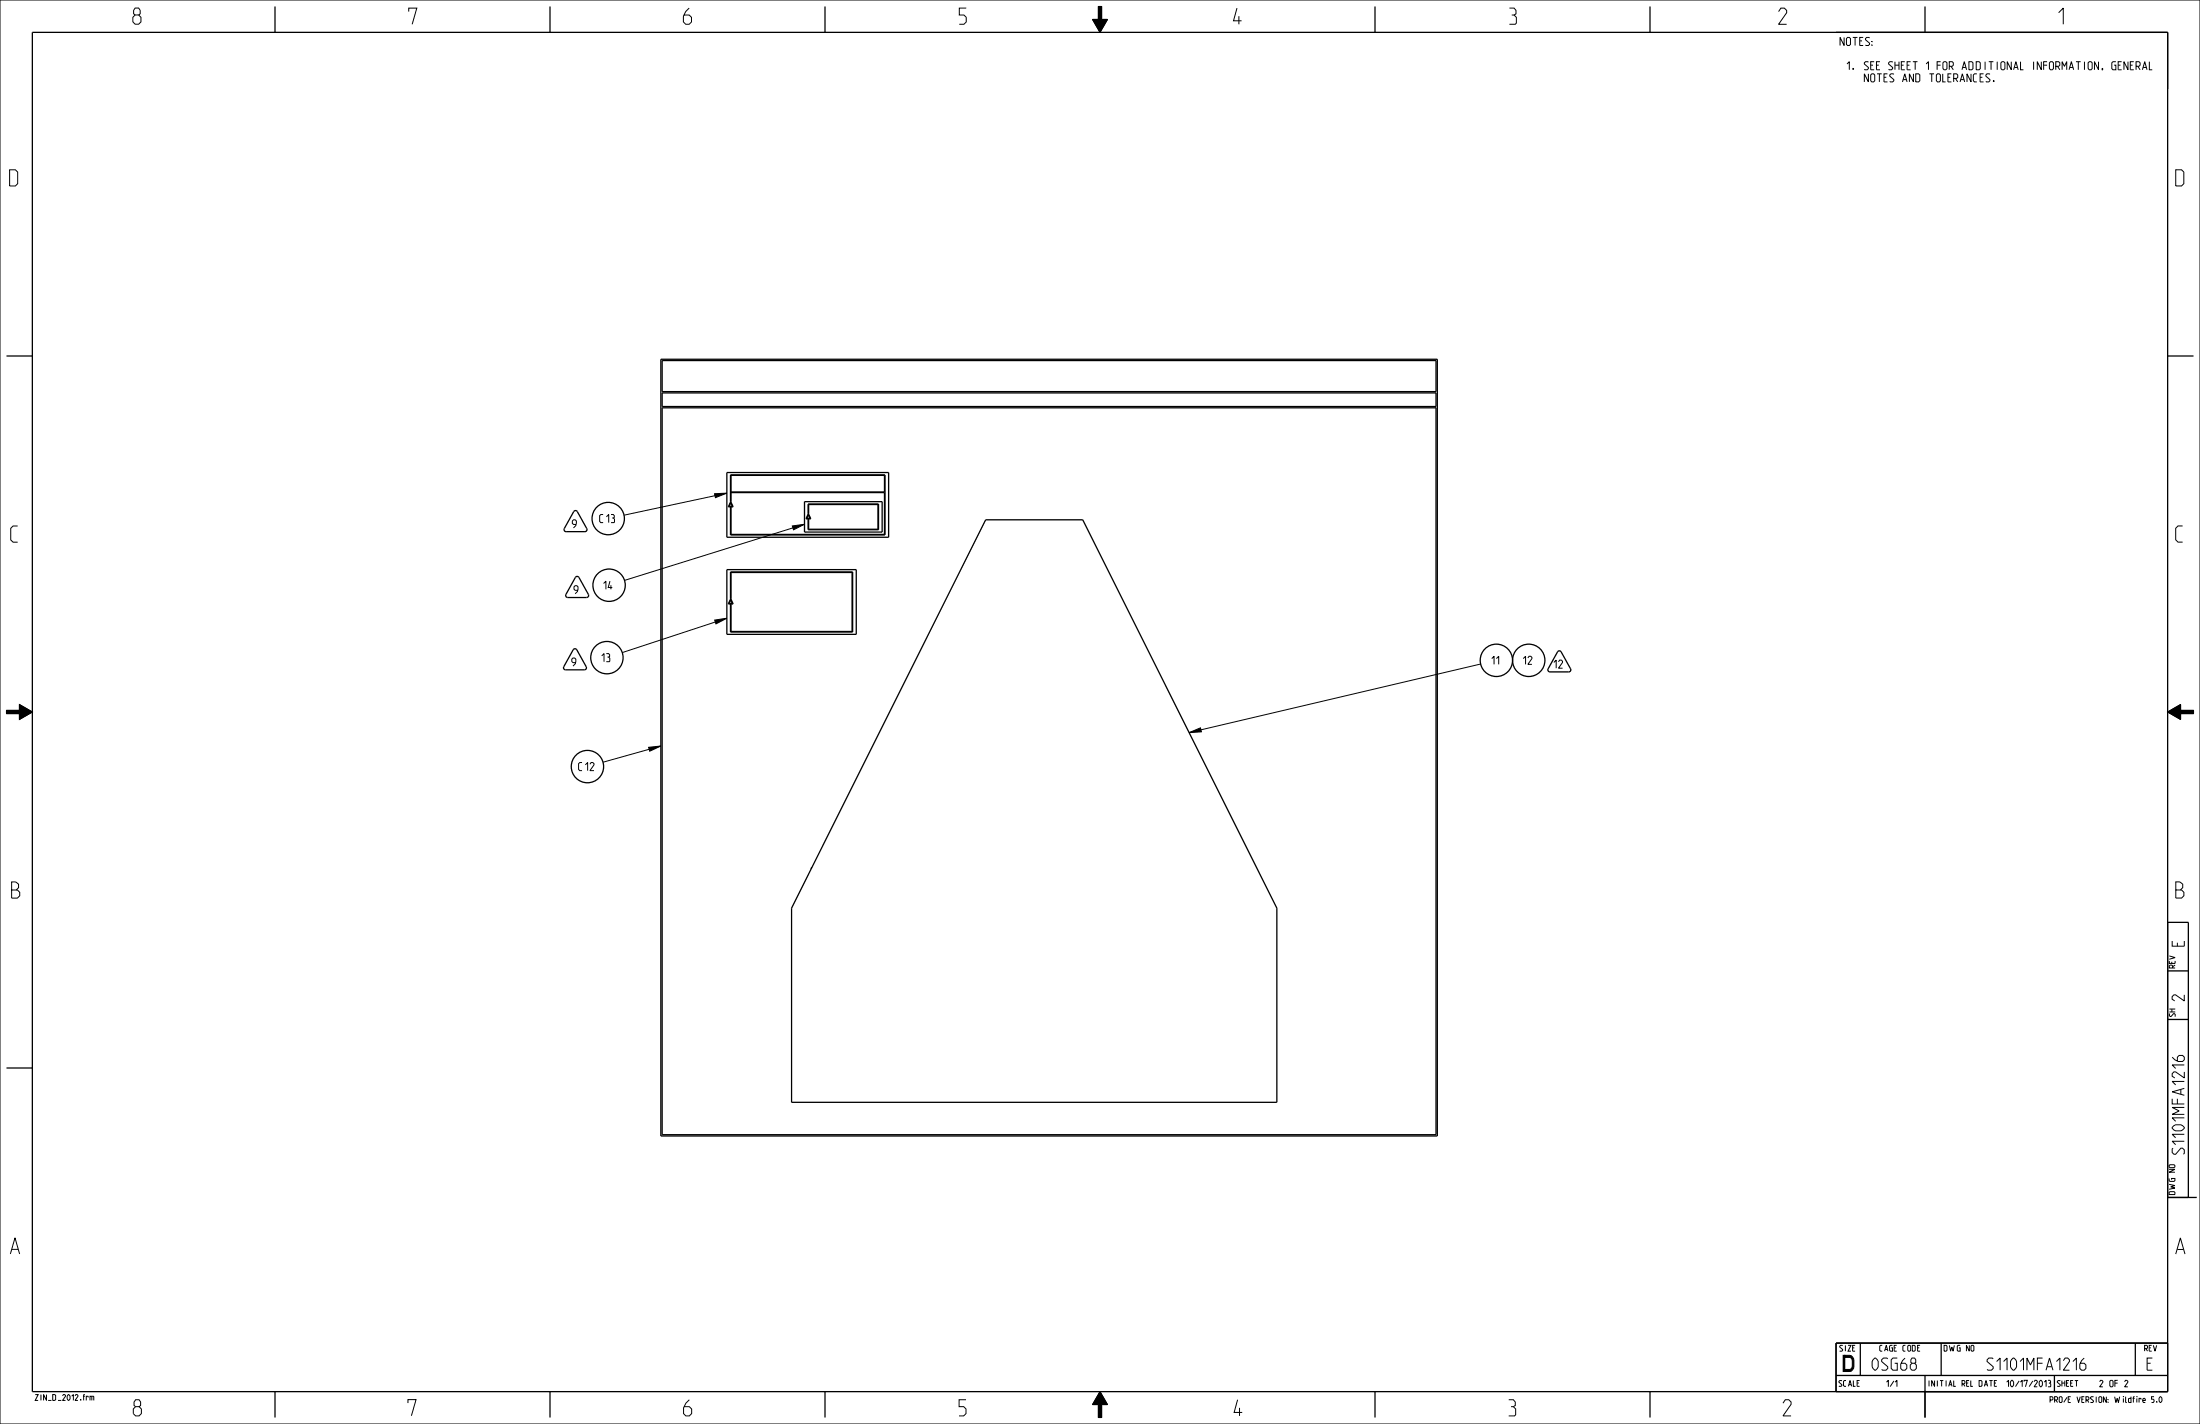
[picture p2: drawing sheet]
<svg xmlns="http://www.w3.org/2000/svg" width="864mm" height="559mm" viewBox="0 0 864 559" stroke-linecap="round" stroke-linejoin="round" font-family="sans-serif">
<g fill="none" stroke="#000" stroke-width=".39">
<path d="M0 0h863.6v558.8h-863.6zM431.2 2.5h1.2v5.1h2.3l-2.9 5.1-2.9-5.1h2.3zM280.5 193.7l4.8-.2-4.5 1.8zM285.3 193.5l-40.3 8.7M311 206.4l4.8-.7-4.3 2.2zM315.8 205.7l-70.6 22.1M280.6 243.3l4.7-.7-4.3 2.2zM285.3 242.6l-41 13.5M2.5 278.8h5.1v-2.3l5.1 2.9-5.1 2.9v-2.3h-5.1zM581.2 260.6l-114.4 26.9M850.9 279.4l5.1-2.9v2.3h5.1v1.2h-5.1v2.3zM254.6 293.3l4.8-.6-4.4 2.1z"/>
<path d="M259.4 292.7l-22.7 6.4M466.8 287.5l4.4-1.9 .4 1.6zM774 527.9l.8 .4v1.6l-.3 .3-.8-.3v-1.6zM431.8 546.1l2.9 5.1h-2.3v5.1h-1.2v-5.1h-2.3z"/>
</g>
<path d="M431.2 2.5h1.2v5.1h2.3l-2.9 5.1-2.9-5.1h2.3zM280.5 193.7l4.8-.2-4.5 1.8zM311 206.4l4.8-.7-4.3 2.2zM280.6 243.3l4.7-.7-4.3 2.2zM850.9 279.4l5.1-2.9v2.3h5.1v1.2h-5.1v2.3zM2.5 278.8h5.1v-2.3l5.1 2.9-5.1 2.9v-2.3h-5.1zM254.6 293.3l4.8-.6-4.4 2.1zM466.8 287.5l4.4-1.9 .4 1.6zM431.8 546.1l2.9 5.1h-2.3v5.1h-1.2v-5.1h-2.3z" fill="#000"/>
<g fill="none" stroke="#000" stroke-width=".51">
<path d="M12.7 12.7h838.2v533.4h-838.2zM107.9 2.5v10.2M215.9 2.5v10.2M323.8 2.5v10.2M539.8 2.5v10.2M647.7 2.5v10.2M755.6 2.5v10.2M2.5 139.7h10.2M850.9 139.7h10.2M259.4 141h304.8v304.8h-304.8zM259.9 141.5h303.8v12.2h-303.8zM259.9 154.2h303.8v5.3h-303.8z"/>
<path d="M259.9 160h303.8v285.3h-303.8zM285.3 185.4h63.5v25.4h-63.5zM286.8 197.3l.7 1.4h-1.3zM286.9 186.5v6.5h60.3v-6.5M286.9 196.9v-3.6h60.3v16.4M315.8 196.9h30.5v11.9h-30.5zM225.4 200.5l.8-.1 .4 .4 3.7 6.6-.2 1-7.9 .2-.7-.4v-.8zM317.3 202l.7 1.4h-1.3zM386.9 204h38.1l76.2 152.4v76.2h-190.5v-76.2zM226 226.4l.8-.2 .5 .4 3.7 6.7-.2 1-7.9 .2-.7-.4v-.8zM285.3 223.5h50.8v25.4h-50.8zM286.8 235.4l.7 1.4h-1.3z"/>
<path d="M225.2 254.8l.8-.2 .4 .4 3.7 6.6-.2 1.1-7.9 .2-.7-.4v-.9zM611.6 255.6l.8-.2 .4 .4 3.7 6.7-.2 1-7.9 .2-.7-.4v-.8zM318.4 340.5l.2 .2M318.4 340.5l.2 .1M318.5 340.4l.1 .1M850.9 361.9h8.1v108M850.9 381h8.1M2.5 419.1h10.2M850.9 400h8.1M850.9 469.9h11.4M720.7 539.8h130.2M730.2 527v12.8"/>
<path d="M755.6 539.8v16.5M762 527v12.8M806.4 539.8v6.3M838.2 527v12.8M850.9 527h-130.2v19.1M107.9 546.1v10.2M215.9 546.1v10.2M323.8 546.1v10.2M539.8 546.1v10.2M647.7 546.1v10.2"/>
<circle cx="238.8" cy="203.5" r="6.4"/>
<circle cx="239.1" cy="229.6" r="6.4"/>
<circle cx="238.2" cy="258.1" r="6.4"/>
<circle cx="587.4" cy="259.1" r="6.4"/>
<circle cx="600.1" cy="259.1" r="6.4"/>
<circle cx="230.6" cy="300.8" r="6.4"/>
</g>
<!-- layer: 003_AXES_OTHER -->
<path d="M286.9 196.9h-.2v-10.6h60.7v23.6h-60.7v-11h-.8l.9-2 1 2h-.9v10.8h60.3M286.9 186.5h60.3M317.2 197.8h27.7v10.1h-27.7v-4.3h-.8l.9-2 1 2h-.9v4.1h27.3v-9.7h-27.3v3.6h-.2zM286.7 224.4h48v23.6h-48v-11h-.8l.9-2 1 2h-.9v10.8h47.6v-23.2h-47.6v10.4h-.2zM318.5 340.5h.1M318.5 340.4v.4" fill="none" stroke="#000" stroke-width=".51"/>
<g font-size="8.3">
<text x="52.2" y="9.5">8</text>
<text x="160.5" y="9.5">7</text>
<text x="268.3" y="9.5">6</text>
<text x="376.4" y="9.5">5</text>
<text x="484.2" y="9.5">4</text>
<text x="592.3" y="9.5">3</text>
<text x="698.2" y="9.5">2</text>
<text x="807.5" y="9.5">1</text>
<text x="3.8" y="73">D</text>
<text x="854.1" y="73">D</text>
<text x="4.2" y="212.8">C</text>
<text x="854.1" y="212.7">C</text>
<text x="4.6" y="352.4">B</text>
<text x="854.1" y="352.4">B</text>
<text x="4.1" y="492.1">A</text>
<text x="854.1" y="492.1">A</text>
<text x="723.6" y="538.2">D</text>
<text x="52.3" y="555.6">8</text>
<text x="160.2" y="555.6">7</text>
<text x="268.3" y="555.6">6</text>
<text x="376.3" y="555.6">5</text>
<text x="484.5" y="555.6">4</text>
<text x="592" y="555.6">3</text>
<text x="699.9" y="555.6">2</text>
</g>
<g font-size="6.2">
<text x="857.4" y="371.6" transform="rotate(-90 857.4 371.6)">E</text>
<text x="857.4" y="392.8" transform="rotate(-90 857.4 392.8)">2</text>
<text x="857.4" y="457.4" transform="rotate(-90 857.4 457.4)">S1101MFA1216</text>
<text x="735" y="537.7">0SG68</text>
<text x="777.8" y="537.7">S1101MFA1216</text>
<text x="842.7" y="537.7">E</text>
</g>
<g font-size="4.1">
<text x="722.3" y="17.9">NOTES:</text>
<text x="723.7" y="27.4">1.</text>
<text x="731.8" y="27.4">SEE SHEET 1 FOR ADDITIONAL INFORMATION, GENERAL</text>
<text x="731.8" y="32.1">NOTES AND TOLERANCES.</text>
<text x="224.7" y="207.2">9</text>
<text x="235.4" y="205.1">C13</text>
<text x="225.3" y="233">9</text>
<text x="236.9" y="231.2">14</text>
<text x="224.5" y="261.4">9</text>
<text x="236.2" y="259.7">13</text>
<text x="585.6" y="260.7">11</text>
<text x="597.9" y="260.7">12</text>
<text x="610" y="262.2">12</text>
<text x="227.1" y="302.4">C12</text>
</g>
<g font-size="3.3">
<text x="740" y="544.2">1/1</text>
<text x="824.2" y="544.2">2 OF 2</text>
</g>
<g font-size="3">
<text x="853.8" y="379.9" transform="rotate(-90 853.8 379.9)">REV</text>
<text x="853.9" y="398.9" transform="rotate(-90 853.9 398.9)">SH</text>
<text x="853.8" y="468.8" transform="rotate(-90 853.8 468.8)">DWG NO</text>
<text x="722" y="530.2">SIZE</text>
<text x="738.1" y="530.2">CAGE CODE</text>
<text x="763.1" y="530.2">DWG NO</text>
<text x="841.9" y="530.2">REV</text>
<text x="721.9" y="544">SCALE</text>
<text x="756.8" y="544">INITIAL REL DATE 10/17/2013</text>
<text x="807.6" y="544">SHEET</text>
<text x="13.8" y="549.5">ZIN_D_2012.frm</text>
<text x="803.4" y="550.4">PRO/E VERSION:Wildfire 5.0</text>
</g>
</svg>
